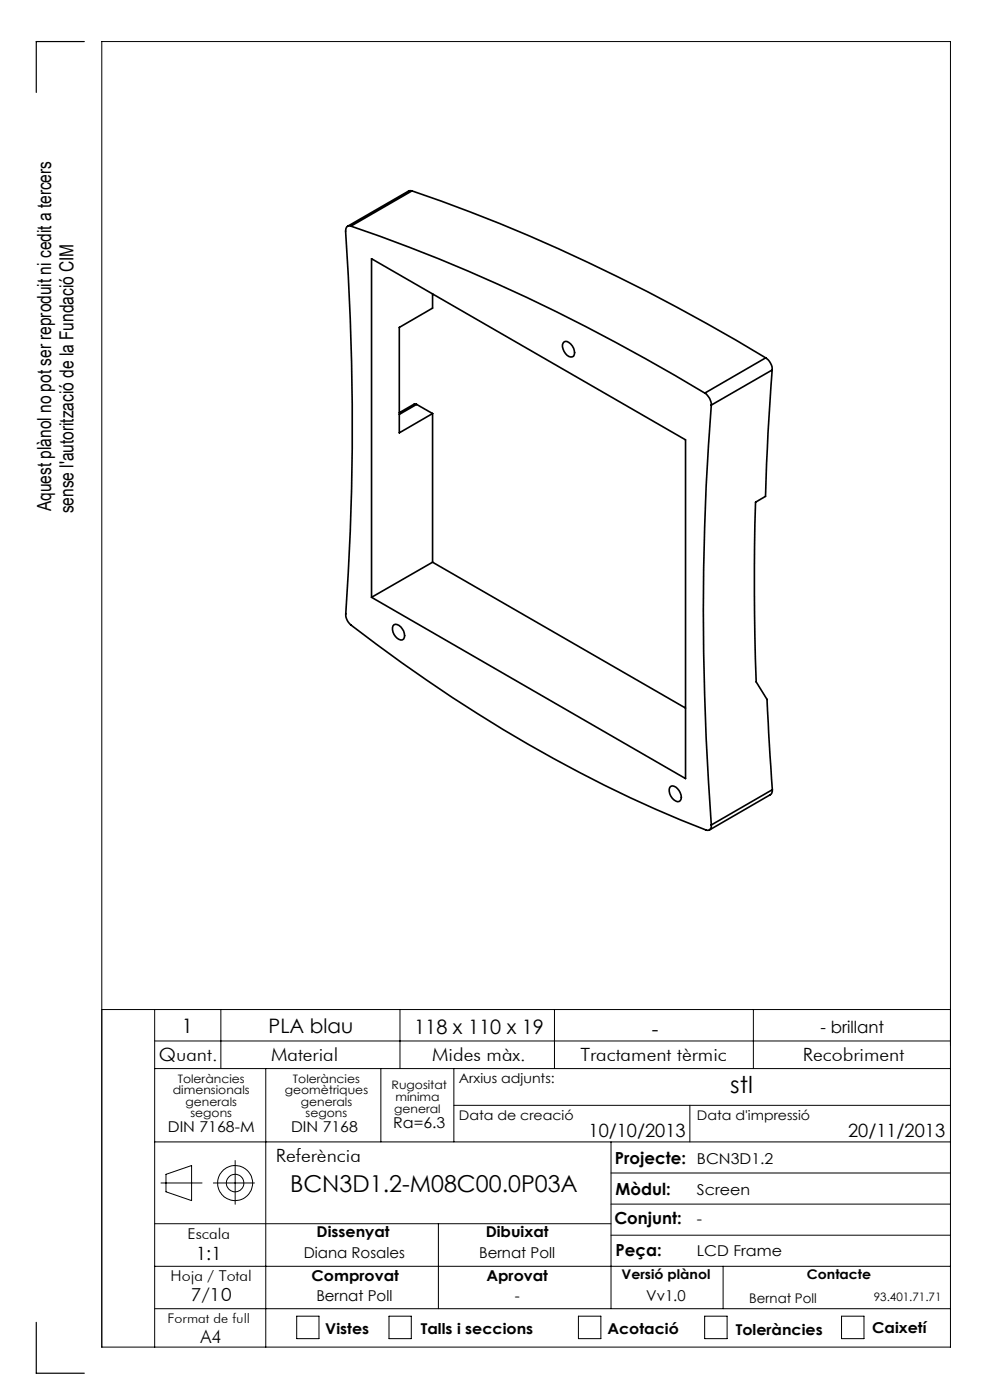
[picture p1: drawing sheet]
<svg xmlns="http://www.w3.org/2000/svg" width="210mm" height="297mm" viewBox="0 0 210 297" stroke-linecap="round" stroke-linejoin="round" font-family="sans-serif">
<g fill="none" stroke="#000" stroke-width=".21">
<path d="M21.6 214.2h180M32.8 214.2v71.6M46.8 214.2v12.5M84.8 214.2v12.5M117.6 214.2v12.5M159.8 214.2v12.5M32.8 220.8h168.8M32.8 226.7h168.8M56.4 226.7v59.1M80.8 226.7v15.5M96.3 226.7v15.5M96.3 234.5h105.3"/>
<path d="M146.3 234.5v7.7M32.8 259.6h96.8M32.8 242.2h168.8M34.1 251h8.8M35.2 249.1l5.4-1.8v7.4l-5.4-1.9zM45.3 251h8.7M49.9 246.2v9.3M93 259.6v18M129.6 242.2v35.4M129.6 255.4h72M129.6 248.8h72M32.8 277.6h168.8"/>
<path d="M32.8 268.6h168.8M62.9 279.2h4.8v4.8h-4.8zM82.5 279.2h4.7v4.8h-4.7zM122.7 279.2h4.8v4.8h-4.8zM129.6 262h72M149.5 279.2h4.7v4.8h-4.7zM153.4 268.6v9M178.5 279.2h4.8v4.8h-4.8zM21.6 285.8h180v-277h-180v277"/>
<circle cx="49.9" cy="251" r="3.7"/>
<circle cx="49.9" cy="251" r="1.86"/>
</g>
<path d="M17.9 8.8h-10.2v10.8M7.7 280.5v10.8h10.2" fill="none" stroke="#000" stroke-width=".25"/>
<g fill="none" stroke="#000" stroke-width=".35">
<path d="M74.4 48a.87 .87 0 0 0-.9 .2 .87 .87 0 0 0-.2 .8 602.1 602.1 0 0 1 .1 81.9l.6 1.2a310.5 310.5 0 0 0 70.4 41.9l5.3 2.1a.86 .86 0 0 0 .9-.2 .86 .86 0 0 0 .3-.9M74.4 48a385.5 385.5 0 0 1 75.1 35.4M78.8 54.9l66.6 38.4v71.9l-66.6-38.5zM87.4 40.5a389.4 389.4 0 0 1 75 35.4M87.4 40.5h-.7l-13 7.5M87.4 40.5l-13 7.5M91.8 62.3v3.1l-7.1 4.1v22.3l7.1-4.1M119.7 72.5a1.89 1.89 0 0 1 2.1 1.9 .91 .91 0 0 1-.2 1.2 .91 .91 0 0 1-1.3-.2 2.52 2.52 0 0 1-.8-2.6zM162.4 75.9a3.1 3.1 0 0 1 1.4 2.6M162.4 75.9l-12.9 7.5M163.8 78.5a495.9 495.9 0 0 0-1.4 26.8l-2.1 1.2a573.7 573.7 0 0 0 .1 38.2l2.3 3.7 1.1 19.1M163.8 78.5l-12.9 7.4"/>
<path d="M88.4 85.8l-.5-.1-3.2 1.9M88.4 85.8l3.4 1.9M88.4 85.8l-3.7 2.1M91.8 87.7v31.6M149.5 83.4a3.1 3.1 0 0 1 1.4 2.5M150.9 85.9a586.3 586.3 0 0 0 0 89.1M91.8 119.3l-13 7.4M91.8 119.3l53.6 30.9M83.6 132.5a1.8 1.8 0 0 1 2 1.4 1.43 1.43 0 0 1-.3 1.8 2.19 2.19 0 0 1-1.7-3.2zM142.3 166.8a1.74 1.74 0 0 1 2 1.4 1.38 1.38 0 0 1-.3 1.8 2.19 2.19 0 0 1-1.7-3.2zM163.8 167.5l-.1 .8-.3 .3-12.9 7.5M163.8 167.5l-12.9 7.5"/>
</g>
<g font-size="4.9">
<text x="154.9" y="231.8">stl</text>
<text x="61.5" y="253">BCN3D1.2-M08C00.0P03A</text>
</g>
<g font-size="4.2">
<text x="38.6" y="219">1</text>
<text x="57" y="219.2">PLA blau</text>
<text x="87.9" y="219.4">118 x 110 x 19</text>
<text x="138.3" y="219.7">-</text>
</g>
<g font-size="4.1">
<text x="10.9" y="108.4" transform="rotate(-90 10.9 108.4)">Aquest plànol no pot ser reproduit ni cedit a tercers</text>
<text x="15.6" y="108.9" transform="rotate(-90 15.6 108.9)">sense l'autorització de la Fundació CIM</text>
</g>
<g font-size="3.9">
<text x="33.7" y="225">Quant.</text>
<text x="57.5" y="225">Material</text>
<text x="91.7" y="225">Mides màx.</text>
<text x="123.1" y="225">Tractament tèrmic</text>
<text x="170.3" y="225">Recobriment</text>
<text x="124.8" y="241.3">10/10/2013</text>
<text x="179.9" y="241.3">20/11/2013</text>
<text x="58.5" y="246.5">Referència</text>
<text x="41.6" y="267.2">1:1</text>
<text x="40.4" y="276">7/10</text>
<text x="42.5" y="284.9">A4</text>
</g>
<g font-size="3.5">
<text x="174.1" y="219.2">- brillant</text>
<text x="130.5" y="246.8">Projecte:</text>
<text x="130.6" y="253.4">Mòdul:</text>
<text x="130.3" y="259.8">Conjunt:</text>
<text x="130.6" y="266.4">Peça:</text>
</g>
<g font-size="3.2">
<text x="83.4" y="239.3">Ra=6.3</text>
<text x="35.6" y="240.1">DIN 7168-M</text>
<text x="61.7" y="240.1">DIN 7168</text>
<text x="147.8" y="246.8">BCN3D1.2</text>
<text x="147.8" y="253.4">Screen</text>
<text x="39.8" y="262.9">Escala</text>
<text x="67.2" y="262.5">Dissenyat</text>
<text x="103" y="262.5">Dibuixat</text>
<text x="147.8" y="259.8">-</text>
<text x="64.4" y="266.8">Diana Rosales</text>
<text x="101.6" y="266.8">Bernat Poll</text>
<text x="147.8" y="266.4">LCD Frame</text>
<text x="36.2" y="271.7">Hoja / Total</text>
<text x="66.1" y="271.7">Comprovat</text>
<text x="103.2" y="271.7">Aprovat</text>
<text x="67.1" y="276.1">Bernat Poll</text>
<text x="109.2" y="276.1">-</text>
<text x="137.1" y="276.1">Vv1.0</text>
<text x="69" y="283.1">Vistes</text>
<text x="89.3" y="283.1">Talls i seccions</text>
<text x="128.8" y="283.1">Acotació</text>
<text x="156.1" y="283.2">Toleràncies</text>
<text x="185" y="282.8">Caixetí</text>
</g>
<g font-size="2.8">
<text x="97.3" y="229.6">Arxius adjunts:</text>
<text x="97.3" y="237.7">Data de creació</text>
<text x="147.8" y="237.7">Data d'impressió</text>
<text x="131.8" y="271.4">Versió plànol</text>
<text x="171.2" y="271.4">Contacte</text>
<text x="35.5" y="280.7">Format de full</text>
<text x="158.9" y="276.3">Bernat Poll</text>
</g>
<g font-size="2.5">
<text x="36.7" y="232.1">dimensionals</text>
<text x="37.7" y="229.6">Toleràncies</text>
<text x="60.4" y="232.1">geomètriques</text>
<text x="62.1" y="229.6">Toleràncies</text>
<text x="83.1" y="231">Rugositat</text>
<text x="83.9" y="233.5">mínima</text>
<text x="39.4" y="234.6">generals</text>
<text x="40.4" y="237.1">segons</text>
<text x="63.8" y="234.6">generals</text>
<text x="64.8" y="237.1">segons</text>
<text x="83.6" y="236.2">general</text>
<text x="185.4" y="276.1">93.401.71.71</text>
</g>
</svg>
